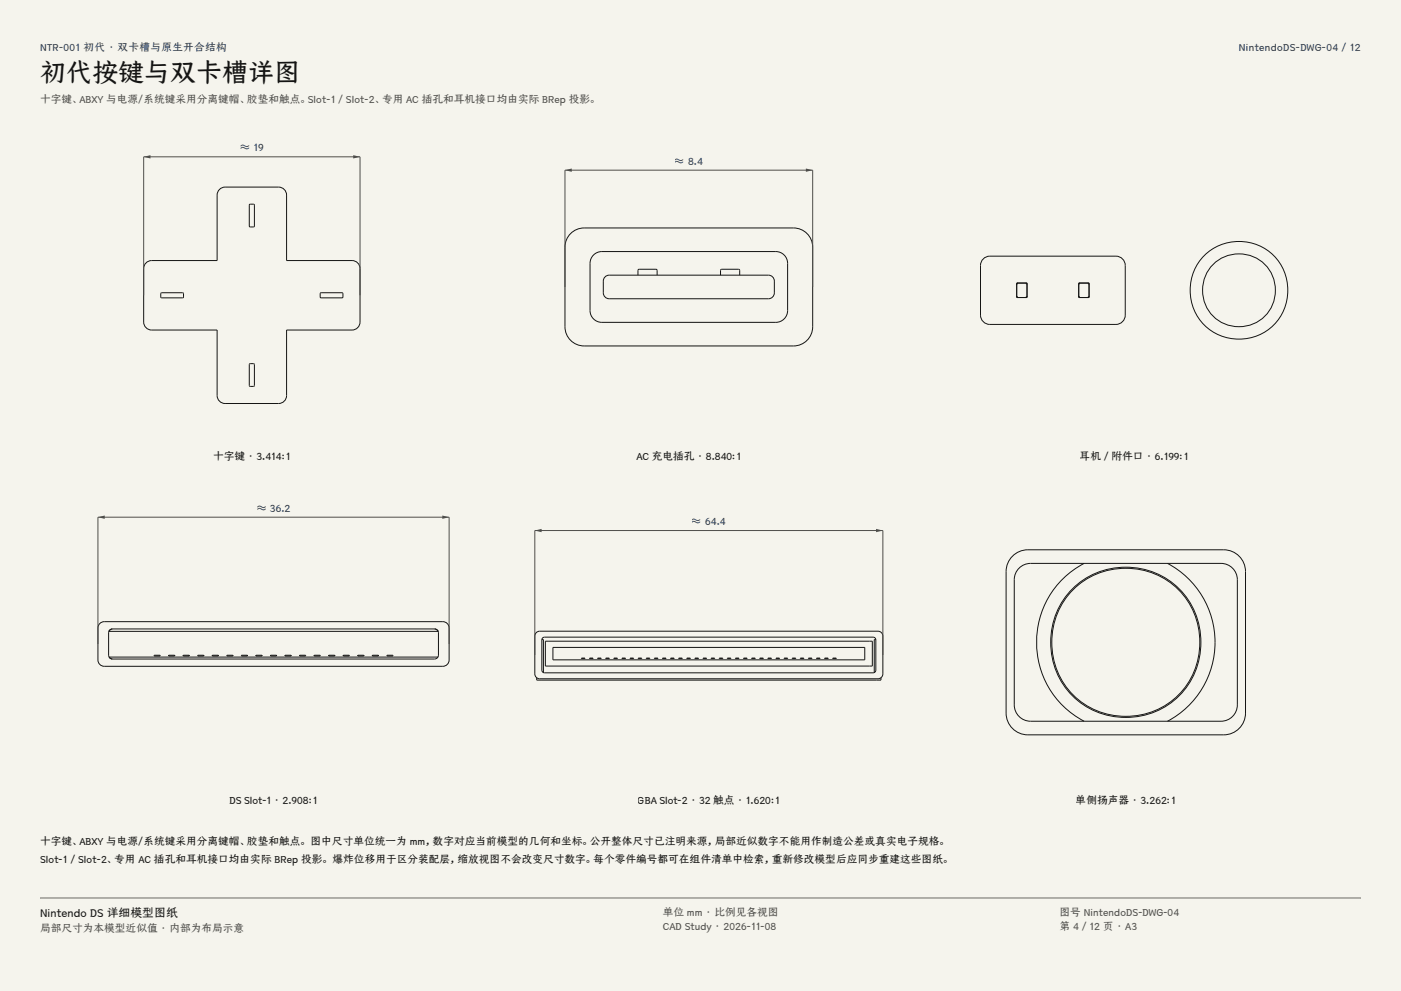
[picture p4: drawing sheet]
<svg xmlns="http://www.w3.org/2000/svg" width="420mm" height="297mm" viewBox="0 0 420 297" stroke-linecap="round" stroke-linejoin="round" font-family="sans-serif">
<g fill="#f5f4ed">
<path d="M0 0h420v297h-420z"/>
<path d="M12 12h396v275h-396z"/>
</g>
<path d="M65.6 57a2.39 2.39 0 0 1 1.9-.9h16a2.39 2.39 0 0 1 2.4 2.4v19.6h19.6a2.39 2.39 0 0 1 2.4 2.4v16a2.39 2.39 0 0 1-2.4 2.4h-19.6v19.6a2.39 2.39 0 0 1-2.4 2.4h-16a2.39 2.39 0 0 1-2.4-2.4v-19.6h-19.6a2.39 2.39 0 0 1-2.4-2.4v-16a2.39 2.39 0 0 1 2.4-2.4h19.6v-19.6zM74.9 61.2h1.1l.3 .3v6.2l-.3 .3h-1l-.3-.3zM48.2 87.9l6.5-.2 .3 .3v1l-.3 .3h-6.2l-.3-.3zM96 87.9l6.5-.2 .3 .3v1l-.3 .3h-6.2l-.3-.3zM74.9 109h1.1l.3 .3v6.2l-.3 .3h-1l-.3-.3z" fill="none" stroke="#141413" stroke-width=".3"/>
<path d="M43.1 88.5v-41.5h64.8v41.5" fill="none" stroke="#504e49" stroke-width=".3"/>
<g fill="#504e49">
<path d="M43.1 47l2-.5v1z"/>
<path d="M105.9 46.5l2 .5-2 .5z"/>
</g>
<path d="M171.1 70a5.7 5.7 0 0 1 4-1.7h62.8a5.7 5.7 0 0 1 5.7 5.8v23.8a5.7 5.7 0 0 1-5.7 5.8h-62.8a5.7 5.7 0 0 1-5.7-5.8v-23.8a5.7 5.7 0 0 1 1.7-4.1zM177.9 76.4a3.5 3.5 0 0 1 2.5-1h52.2a3.5 3.5 0 0 1 3.5 3.5v14.2a3.5 3.5 0 0 1-3.5 3.5h-52.2a3.5 3.5 0 0 1-3.5-3.5v-14.2a3.5 3.5 0 0 1 1-2.5zM181.4 83l1.2-.5h47.8a1.77 1.77 0 0 1 1.7 1.7v3.6a1.77 1.77 0 0 1-1.7 1.7h-47.8a1.77 1.77 0 0 1-1.7-1.7v-3.6zM191.3 82.5v-1.5l.3-.3h5.2l.2 1.8M216 82.5v-1.5l.4-.3h5.2l.1 1.8" fill="none" stroke="#141413" stroke-width=".3"/>
<path d="M169.4 86v-35h74.2v35" fill="none" stroke="#504e49" stroke-width=".3"/>
<g fill="#504e49">
<path d="M169.4 51l2-.5v1z"/>
<path d="M241.6 50.5l2 .5-2 .5z"/>
</g>
<g fill="none" stroke="#141413" stroke-width=".3">
<path d="M295 77.4l1.7-.6h37.8a2.79 2.79 0 0 1 2.8 2.8v14.8a2.79 2.79 0 0 1-2.8 2.8h-37.8a2.79 2.79 0 0 1-2.8-2.8v-14.8a2.78 2.78 0 0 1 1.1-2.2zM304.8 85v4M304.9 89.2h2.9M304.9 84.8h2.9M307.9 85v4M323.4 85v4M323.5 89.2h2.9M323.5 84.8h2.9M326.5 85v4M29.9 186.9l1.4-.6h101.4a1.89 1.89 0 0 1 1.9 1.9v9.6a1.89 1.89 0 0 1-1.9 1.9h-101.4a1.89 1.89 0 0 1-1.9-1.9v-9.6zM33.7 188.5l-.6 .2-.5 .5h98.8l-.5-.5-.6-.2M33.7 188.5l-.9 .5-.2 .7v6.6l.2 .7 .9 .5"/>
<path d="M33.7 188.5h96.6M47.9 196.4h.1M47.9 196.4h-1.7v.2h1.7M47.9 196.6h.1M48 196.4v.2M50.6 196.4h.1M50.6 196.6h.1M50.6 196.4v.2M50.6 196.4h1.8v.2h-1.8M54.9 196.4h1.8v.2h-1.8zM59.3 196.4h1.8v.2h-1.8zM65.4 196.4h.1"/>
<path d="M65.4 196.4h-1.8v.2h1.8M65.4 196.6h.1M65.5 196.4v.2M68 196.4h1.8v.2h-1.8zM72.4 196.4h.1M72.4 196.6h.1M72.4 196.4v.2M72.4 196.4h1.8v.2h-1.8M76.7 196.4h1.8v.2h-1.8zM81.1 196.4h1.8v.2h-1.8zM87.2 196.4h.1M87.2 196.4h-1.7v.2h1.7"/>
<path d="M87.2 196.6h.1M87.3 196.4v.2M89.8 196.4h1.8v.2h-1.8zM94.2 196.4h.1M94.2 196.6h.1M94.2 196.4v.2M94.2 196.4h1.8v.2h-1.8M98.5 196.4h1.9v.2h-1.9zM102.9 196.4h1.8v.2h-1.8zM109 196.4h.1M109 196.4h-1.7v.2h1.7M109 196.6h.1"/>
<path d="M109.1 196.4v.2M111.6 196.4h.1M111.6 196.6h.1M111.6 196.4v.2M111.7 196.4h1.7v.2h-1.7M116 196.4h1.8v.2h-1.8zM130.3 188.5l.9 .5 .2 .7v6.6l-.2 .7-.9 .5h-96.6M131.3 196.9h-98.6l.4 .5 .6 .1"/>
<circle cx="304.9" cy="89" r=".12"/>
<circle cx="304.9" cy="85" r=".12"/>
<circle cx="307.8" cy="89" r=".12"/>
<circle cx="307.8" cy="85" r=".12"/>
<circle cx="323.5" cy="89" r=".12"/>
<circle cx="323.5" cy="85" r=".12"/>
<circle cx="326.4" cy="89" r=".12"/>
<circle cx="326.4" cy="85" r=".12"/>
<circle cx="371.4" cy="87" r="14.7"/>
<circle cx="371.4" cy="87" r="10.9"/>
</g>
<path d="M29.4 193v-38h105.2v38" fill="none" stroke="#504e49" stroke-width=".3"/>
<g fill="#504e49">
<path d="M29.4 155l2-.5v1z"/>
<path d="M132.6 154.5l2 .5-2 .5z"/>
</g>
<g fill="none" stroke="#141413" stroke-width=".3">
<path d="M160.6 189.8l1.2-.6h101.4a1.46 1.46 0 0 1 1.5 1.4v11.4a1.46 1.46 0 0 1-1.5 1.4h-101.4a1.46 1.46 0 0 1-1.5-1.4v-11.4zM162.4 191.7h.5v9.9M162.7 191.2l.5-.2h98.6a.81 .81 0 0 1 .8 .8v9a.81 .81 0 0 1-.8 .8h-98.6a.81 .81 0 0 1-.8-.8v-9zM163.5 192.2h98v7.4h-98zM165.8 194h93.4v3.8h-93.4zM174.3 197.2h.1M174.3 197.4h.1M174.3 197.2v.2M174.3 197.2h1.1v.2h-1.1M177.8 197.2h-1.1v.2h1.1M177.8 197.2h.1M177.8 197.4h.1"/>
<path d="M177.8 197.2v.2M179.2 197.2h.1M179.2 197.4h.1M179.2 197.2v.2M179.2 197.2h1v.2h-1M181.6 197.2h.1M181.6 197.4h.1M181.6 197.2v.2M181.6 197.2h1M181.6 197.4h1M182.6 197.2h.1M182.6 197.4h.1"/>
<path d="M182.6 197.2v.2M185 197.2h-1v.2h1M185 197.2h.1M185 197.4h.1M185.1 197.2v.2M186.5 197.2h.1M186.5 197.4h.1M186.5 197.2v.2M186.5 197.2h1v.2h-1M189.9 197.2h-1v.2h1M189.9 197.2h.1M189.9 197.4h.1"/>
<path d="M189.9 197.2v.2M191.3 197.2h.1M191.3 197.4h.1M191.3 197.2v.2M191.3 197.2h1.1v.2h-1.1M194.8 197.2h-1.1v.2h1.1M194.8 197.2h.1M194.8 197.4h.1M194.8 197.2v.2M196.2 197.2h.1M196.2 197.4h.1M196.2 197.2v.2"/>
<path d="M196.2 197.2h1v.2h-1M198.6 197.2h.1M198.6 197.4h.1M198.6 197.2v.2M198.6 197.2h1M198.6 197.4h1M199.6 197.2h.1M199.6 197.4h.1M199.7 197.2v.2M202.1 197.2h-1.1v.2h1.1M202.1 197.2h.1M202.1 197.4h.1"/>
<path d="M202.1 197.2v.2M203.5 197.2h.1M203.5 197.4h.1M203.5 197.2v.2M203.5 197.2h1v.2h-1M206.9 197.2h-1v.2h1M206.9 197.2h.1M206.9 197.4h.1M207 197.2v.2M208.3 197.2h.1M208.3 197.4h.1M208.3 197.2v.2"/>
<path d="M208.4 197.2h1v.2h-1M211.8 197.2h-1v.2h1M211.8 197.2h.1M211.8 197.4h.1M211.8 197.2v.2M213.2 197.2h.1M213.2 197.4h.1M213.2 197.2v.2M213.2 197.2h1v.2h-1M215.6 197.2h.1M215.6 197.4h.1M215.6 197.2v.2"/>
<path d="M215.7 197.2h.9M215.7 197.4h.9M216.6 197.2h.1M216.6 197.4h.1M216.7 197.2v.2M219.1 197.2h-1.1v.2h1.1M219.1 197.2h.1M219.1 197.4h.1M219.1 197.2v.2M220.5 197.2h.1M220.5 197.4h.1M220.5 197.2v.2"/>
<path d="M220.5 197.2h1v.2h-1M223.9 197.2h-1v.2h1M223.9 197.2h.1M223.9 197.4h.1M224 197.2v.2M225.3 197.2h.1M225.3 197.4h.1M225.3 197.2v.2M225.4 197.2h1v.2h-1M228.8 197.2h-1v.2h1M228.8 197.2h.1M228.8 197.4h.1"/>
<path d="M228.8 197.2v.2M230.2 197.2h.1M230.2 197.4h.1M230.2 197.2v.2M230.2 197.2h1.1v.2h-1.1M232.6 197.2h.1M232.6 197.4h.1M232.6 197.2v.2M232.7 197.2h1M232.7 197.4h1M233.7 197.2h.1M233.7 197.4h.1"/>
<path d="M233.7 197.2v.2M236.1 197.2h-1v.2h1M236.1 197.2h.1M236.1 197.4h.1M236.1 197.2v.2M237.5 197.2h.1M237.5 197.4h.1M237.5 197.2v.2M237.5 197.2h1v.2h-1M240.9 197.2h-1v.2h1M240.9 197.2h.1M240.9 197.4h.1"/>
<path d="M241 197.2v.2M242.4 197.2h.1M242.4 197.4h.1M242.4 197.2v.2M242.4 197.2h1v.2h-1M245.8 197.2h-1v.2h1M245.8 197.2h.1M245.8 197.4h.1M245.8 197.2v.2M247.2 197.2h.1M247.2 197.4h.1M247.2 197.2v.2"/>
<path d="M247.2 197.2h1.1v.2h-1.1M249.6 197.2h.1M249.6 197.4h.1M249.6 197.2v.2M249.7 197.2h1M249.7 197.4h1M250.7 197.2h.1M250.7 197.4h.1M250.7 197.2v.2M262.6 191.7h-.5v9.9M160.9 203.1v.7h.6h102.6v-.7"/>
</g>
<path d="M160.3 196.3v-37.3h104.4v37.3" fill="none" stroke="#504e49" stroke-width=".3"/>
<g fill="#504e49">
<path d="M160.3 159l2.1-.5v1z"/>
<path d="M262.6 158.5l2.1 .5-2.1 .5z"/>
</g>
<path d="M303.9 166.4a6.5 6.5 0 0 1 4.2-1.6h58.8a6.5 6.5 0 0 1 6.5 6.5v42.4a6.5 6.5 0 0 1-6.5 6.5h-58.8a6.5 6.5 0 0 1-6.5-6.5v-42.4a6.5 6.5 0 0 1 2.3-4.9zM305.8 170a4.9 4.9 0 0 1 3.2-1.2h57a4.9 4.9 0 0 1 4.9 4.9v37.6a4.9 4.9 0 0 1-4.9 4.9h-57a4.9 4.9 0 0 1-4.9-4.9v-37.6a4.9 4.9 0 0 1 1.7-3.7zM320.9 177.1a22.6 22.6 0 0 1 33.9 .9 22.6 22.6 0 0 1-5.3 33.6 22.6 22.6 0 0 1-32.6-9.8 23.1 23.1 0 0 1 4-24.7zM321.1 177.4a22.3 22.3 0 0 1 33.5 .8 22.3 22.3 0 0 1-5.3 33.1 22.3 22.3 0 0 1-32.1-9.6 22.8 22.8 0 0 1 3.9-24.3zM325 168.8a26.8 26.8 0 0 0 0 47.4M350 168.8a26.8 26.8 0 0 1 0 47.4" fill="none" stroke="#141413" stroke-width=".3"/>
<path d="M12 269.3h396zM12 269h396v.3h-396z" fill-rule="evenodd" fill="#504e49"/>
<text font-size="7.8" fill="#141413" x="12" y="24.7">初代按键与双卡槽详图</text>
<text font-size="3.5" fill="#141413" x="12" y="274.9">Nintendo DS 详细模型图纸</text>
<g font-size="3.2" fill="#1b365d">
<text x="12" y="15.3">NTR-001 初代 · 双卡槽与原生开合结构</text>
<text x="371.4" y="15.3">NintendoDS-DWG-04 / 12</text>
<text x="72" y="45.4">≈ 19</text>
<text x="202.3" y="49.4">≈ 8.4</text>
<text x="76.9" y="153.4">≈ 36.2</text>
<text x="207.4" y="157.4">≈ 64.4</text>
</g>
<g font-size="3.2" fill="#504e49">
<text x="12" y="30.9">十字键、ABXY 与电源/系统键采用分离键帽、胶垫和触点。Slot-1 / Slot-2、专用 AC 插孔和耳机接口均由实际 BRep 投影。</text>
<text x="198.7" y="274.5">单位 mm · 比例见各视图</text>
<text x="317.6" y="274.5">图号 NintendoDS-DWG-04</text>
<text x="12" y="279.3">局部尺寸为本模型近似值 · 内部为布局示意</text>
<text x="198.7" y="278.8">CAD Study · 2026-11-08</text>
<text x="317.6" y="278.8">第 4 / 12 页 · A3</text>
</g>
<g font-size="3.2" fill="#141413">
<text x="63.9" y="138">十字键 · 3.414:1</text>
<text x="190.8" y="138">AC 充电插孔 · 8.840:1</text>
<text x="323.7" y="138">耳机 / 附件口 · 6.199:1</text>
<text x="68.8" y="241">DS Slot-1 · 2.908:1</text>
<text x="191.2" y="241">GBA Slot-2 · 32 触点 · 1.620:1</text>
<text x="322.5" y="241">单侧扬声器 · 3.262:1</text>
<text x="12" y="253.3">十字键、ABXY 与电源/系统键采用分离键帽、胶垫和触点。 图中尺寸单位统一为 mm，数字对应当前模型的几何和坐标。公开整体尺寸已注明来源，局部近似数字不能用作制造公差或真实电子规格。</text>
<text x="12" y="258.6">Slot-1 / Slot-2、专用 AC 插孔和耳机接口均由实际 BRep 投影。 爆炸位移用于区分装配层，缩放视图不会改变尺寸数字。每个零件编号都可在组件清单中检索，重新修改模型后应同步重建这些图纸。</text>
</g>
</svg>
